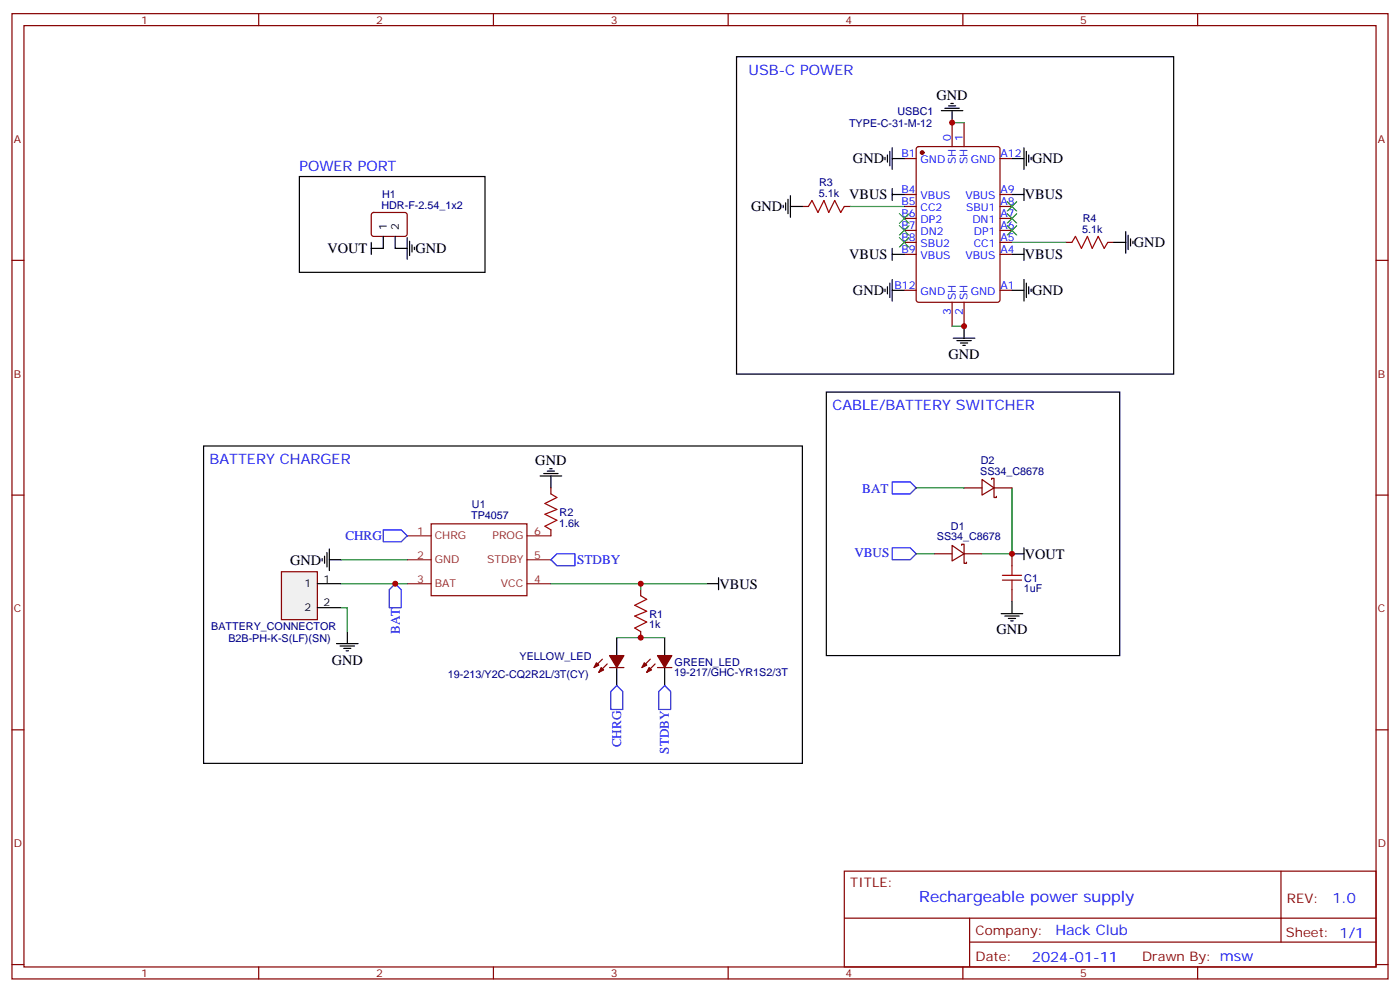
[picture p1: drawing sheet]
<svg xmlns="http://www.w3.org/2000/svg" width="412mm" height="292mm" viewBox="0 0 412 292" stroke-linecap="round" stroke-linejoin="round" font-family="sans-serif">
<g fill="none" stroke="#870000" stroke-width=".35">
<path d="M3.5 4h405.4v284.4h-405.4zM7.1 7.5h398.2v277.3h-398.2zM76.2 4v3.5M145.3 4v3.5M214.5 4v3.5M283.6 4v3.5M352.8 4v3.5M3.5 76.7h3.6M405.3 76.7h3.6M3.5 145.8h3.6M127 154.3h28.2v21.2h-28.2zM162.3 143.7v1.8"/>
<path d="M162.3 156.1v1.7M405.3 145.8h3.6M188.7 173.7v1.8M177.4 194.2l-2.4 2.4M178.9 195.6l-2.5 2.4M179.6 196.6h4.2M188.7 186.1v1.7M191.6 194.2l-2.5 2.4M193 195.6l-2.5 2.4M193.7 196.6h4.2M3.5 215h3.6M405.3 215h3.6"/>
<path d="M248.7 256.6h156.6v28.2h-156.6zM377.3 256.6v20.9M248.7 270.5h156.5M285.6 277.5h119.6M285.6 270.5v14.1M3.5 284.1h3.6M76.2 284.8v3.6M145.3 284.8v3.6M214.5 284.8v3.6M283.6 284.8v3.6M352.8 284.8v3.6M405.3 284.1h3.6"/>
</g>
<path d="M119.9 157.8h7.1M155.2 157.8h7.1M119.9 164.9h7.1M119.9 171.9h7.1M155.2 164.9h7.1M155.2 171.9h7.1" fill="none" stroke="#8c2424" stroke-width=".35"/>
<g fill="none" stroke="#000" stroke-width=".35">
<path d="M160.2 139.5h4.2M161.2 138.8h2.1M161.9 138.1h.7M159.1 140.2h6.4M162.3 140.2v3.5M94.9 164.5v.7M95.6 163.8v2.1M96.3 162.8v4.2M97 164.9h3.5M97 161.7v6.4M208.1 171.9h3.6M211.7 170.2v3.5"/>
<path d="M181.7 187.8v5.3M181.7 196.6v5.3M195.8 187.8v5.3M195.8 196.6v5.3"/>
</g>
<path d="M100.5 164.9h19.4M162.3 171.9h45.8M188.7 171.9v1.8M181.7 187.8h14.1" fill="none" stroke="#008700" stroke-width=".35"/>
<g fill="#870000" stroke="#870000" stroke-width=".35">
<path d="M179.6 193.1h4.2l-2.1 3.5z"/>
<path d="M177.1 196.6l.7 .7-1.4 .7z"/>
<path d="M175.7 195.2l.7 .7-1.4 .7z"/>
<path d="M193.7 193.1h4.2l-2.1 3.5z"/>
<path d="M191.2 196.6l.7 .7-1.4 .7z"/>
<path d="M189.8 195.2l.7 .7-1.4 .7z"/>
</g>
<path d="M162.3 145.5l1.7 1-3.5 1.8 3.5 1.8-3.5 1.4 3.5 1.7-3.5 1.8 1.8 1.1M188.7 175.5l1.8 1-3.5 1.8 3.5 1.8-3.5 1.4 3.5 1.7-3.5 1.8 1.7 1.1" fill="none" stroke="#a10000" stroke-width=".35"/>
<path d="M112.9 156.1h5.3l1.7 1.7-1.7 1.8h-5.3zM162.3 164.9l1.7-1.8h5.3v3.6h-5.3zM181.7 201.9l1.7 1.8v5.3h-3.5v-5.3zM195.8 201.9l1.8 1.8v5.3h-3.6v-5.3z" fill="none" stroke="#00f" stroke-width=".35"/>
<path d="M82.9 168.4h10.6v14.1h-10.6z" fill="#f0f0f0" stroke="#870000" stroke-width=".35"/>
<g fill="none" stroke="#000" stroke-width=".35">
<path d="M217 16.7h128.7v93.5h-128.7zM277.3 32.6h6.3M278.3 31.9h4.3M279.4 31.2h2.1M280.1 30.5h.7M280.5 32.6v3.5M88.2 52h54.7v28.2h-54.7zM231.4 59.8v2.1M232.1 58.7v4.2M232.8 57.6v6.4M260.7 46.4v.7M261.4 45.6v2.2"/>
<path d="M262.1 44.6v4.2M262.8 43.5v6.4M262.8 55.5v3.6M262.8 46.7h3.5M262.8 57.3h3.5M298.1 46.7h3.5M298.1 57.3h3.5M301.6 43.5v6.4M301.6 55.5v3.6M302.3 44.6v4.2M303 45.6v2.2M303.7 46.4v.7"/>
<path d="M109.4 71.4v3.5M112.9 69.6v3.6h-3.5M116.4 69.6v3.6h3.5M119.9 70v6.3M120.6 71v4.3M121.4 72.1v2.1M122.1 72.8v.7M230.7 60.5v.7M232.8 60.8h3.6M262.8 73.2v3.5M262.8 74.9h3.5M298.1 74.9h3.5"/>
<path d="M301.6 73.2v3.5M328.1 71.4h3.5M331.6 68.2v6.4M332.3 69.3v4.2M333 70.3v2.2M333.7 71v.8M260.7 85.2v.7M261.4 84.5v2.1M262.1 83.4v4.2M262.8 85.5h3.5M262.8 82.3v6.4M280.8 99.6h6.4"/>
<path d="M284 96.1v3.5M298.1 85.5h3.5M301.6 82.3v6.4M302.3 83.4v4.2M303 84.5v2.1M303.7 85.2v.7M243.4 115.5h86.4v77.6h-86.4zM281.9 100.3h4.2M282.9 101h2.1M283.6 101.7h.7M60 131.4h176.4v93.5h-176.4zM93.5 171.9h7"/>
<path d="M93.5 179h7M298.1 163.1h3.5M298.1 177.2v3.6M301.6 161.4v3.5M99.1 189.6h6.4M100.2 190.3h4.2M101.2 191h2.2M102 191.7h.7M102.3 186.1v3.5M294.9 180.8h6.4M296 181.5h4.2M297 182.2h2.2"/>
<path d="M297.7 182.9h.7"/>
</g>
<path d="M280.5 36.1h3.5M250.5 60.8h15.8M298.1 71.4h15.9M280.5 96.1h3.5M269.9 143.7h14.1M298.1 143.7v19.4h-8.8M100.5 179h1.8v7.1M100.5 171.9h19.4M269.9 163.1h5.3" fill="none" stroke="#008700" stroke-width=".35"/>
<g fill="none" stroke="#870000" stroke-width=".35">
<path d="M280.5 36.1v7.1M284 36.1v7.1M266.3 46.7h3.6M266.3 57.3h3.6M270.1 43.4l.5-.2h23.3l.6 .4 .1 44.7-.5 .7h-23.5l-.7-.4v-44.7zM294.6 46.7h3.5M294.6 57.3h3.5M109.6 62.8l.5-.2h9.4l.4 .7v5.9l-.7 .4h-9.4l-.4-.7v-5.6zM236.4 60.8h1.7M248.7 60.8h1.8M266.3 60.8h3.6M266.3 64.3h3.6"/>
<path d="M266.3 67.9h3.6M266.3 71.4h3.6M266.3 74.9h3.6M294.6 60.8h3.5M294.6 64.3h3.5M294.6 67.9h3.5M294.6 71.4h3.5M294.6 74.9h3.5M314 71.4h1.7M326.3 71.4h1.8M266.3 85.5h3.6M280.5 89v7.1"/>
<path d="M284 89v7.1M294.6 85.5h3.5M284 143.7h5.3M289.3 141.3l3.5 2.4-3.5 2.1zM292.1 141.3v-.4h.7v2.8M292.8 143.7v2.8h.7v-.3M292.8 143.7h5.3M275.2 163.1h5.3M280.5 160.7l3.5 2.4-3.5 2.1zM283.3 160.7v-.4h.7v2.8M284 163.1v2.8h.7v-.3M284 163.1h5.3"/>
<path d="M298.1 163.1v3.6M298.1 173.7v3.5"/>
</g>
<circle cx="271.6" cy="44.9" r=".53" fill="#870000" stroke="#870000" stroke-width=".35"/>
<path d="M296.7 59.4l2.8 2.8M299.5 59.4l-2.8 2.8M264.9 70l2.9 2.8M264.9 62.9l2.9 2.9M264.9 66.5l2.9 2.8M267.8 70l-2.9 2.8M267.8 62.9l-2.9 2.9M267.8 66.5l-2.9 2.8M296.7 66.5l2.8 2.8M296.7 62.9l2.8 2.9M299.5 66.5l-2.8 2.8M299.5 62.9l-2.8 2.9" fill="none" stroke="#3c3" stroke-width=".35"/>
<path d="M238.1 60.8l1.1-1.7 1.7 3.5 1.8-3.5 1.4 3.5 1.8-3.5 1.7 3.5 1.1-1.8M315.7 71.4l1.1-1.8 1.8 3.6 1.7-3.6 1.4 3.6 1.8-3.6 1.8 3.6 1-1.8M295.3 170.9h5.6M295.3 169.5h5.6M298.1 166.7v2.8M298.1 170.9v2.8" fill="none" stroke="#a10000" stroke-width=".35"/>
<path d="M262.8 142h5.3l1.8 1.7-1.8 1.8h-5.3zM114.7 173.7l1.7-1.8 1.8 1.8v5.3h-3.5zM262.8 161.4h5.3l1.8 1.7-1.8 1.8h-5.3z" fill="none" stroke="#00f" stroke-width=".35"/>
<g fill="#c00">
<circle cx="188.7" cy="187.8" r=".88"/>
<circle cx="188.7" cy="171.9" r=".88"/>
<circle cx="280.5" cy="36.1" r=".88"/>
<circle cx="284" cy="96.1" r=".88"/>
<circle cx="116.4" cy="171.9" r=".88"/>
<circle cx="298.1" cy="163.1" r=".88"/>
</g>
<text font-size="4.6" fill="#00f" x="270.8" y="265.6">Rechargeable power supply</text>
<g font-size="4.2" fill="#00f">
<text x="220.5" y="22">USB-C POWER</text>
<text x="88.2" y="50.2">POWER PORT</text>
<text x="245.2" y="120.8">CABLE/BATTERY SWITCHER</text>
<text x="61.7" y="136.7">BATTERY CHARGER</text>
<text x="392.5" y="265.9">1.0</text>
<text x="310.9" y="275.4">Hack Club</text>
<text x="304" y="283.2">2024-01-11</text>
</g>
<g font-size="4.2">
<text x="275.9" y="29.4">GND</text>
<text x="251.3" y="48.1">GND</text>
<text x="304" y="48.1">GND</text>
<text x="250.1" y="58.7">VBUS</text>
<text x="301.9" y="58.8">VBUS</text>
<text x="221.3" y="62.3">GND</text>
<text x="96.4" y="74.6">VOUT</text>
<text x="122.4" y="74.6">GND</text>
<text x="250.1" y="76.4">VBUS</text>
<text x="301.9" y="76.4">VBUS</text>
<text x="334" y="72.9">GND</text>
<text x="251.3" y="86.9">GND</text>
<text x="304" y="87">GND</text>
<text x="279.4" y="105.7">GND</text>
<text x="157.7" y="136.9">GND</text>
<text x="85.4" y="166.4">GND</text>
<text x="301.9" y="164.5">VOUT</text>
<text x="212" y="173.4">VBUS</text>
<text x="293.5" y="186.9">GND</text>
<text x="97.7" y="195.8">GND</text>
</g>
<g font-size="3.9" fill="#00f">
<text x="254" y="145.1">BAT</text>
<text x="101.7" y="159.1">CHRG</text>
<text x="170" y="166.2">STDBY</text>
<text x="251.7" y="164.2">VBUS</text>
<text x="117.8" y="186.8" transform="rotate(-90 117.8 186.8)">BAT</text>
<text x="183" y="220.1" transform="rotate(-90 183 220.1)">CHRG</text>
<text x="197.1" y="222" transform="rotate(-90 197.1 222)">STDBY</text>
</g>
<g font-size="3.9" fill="#800">
<text x="250.5" y="261.2">TITLE:</text>
<text x="379.1" y="265.9">REV:</text>
<text x="287.4" y="275.4">Company:</text>
<text x="378.7" y="276">Sheet: 1/1</text>
<text x="287.4" y="283.1">Date:</text>
<text x="336.4" y="283.2">Drawn By: msw</text>
</g>
<g font-size="3.2" fill="#800">
<text x="41.6" y="7">1</text>
<text x="110.8" y="7">2</text>
<text x="179.9" y="7">3</text>
<text x="249.1" y="7">4</text>
<text x="318.2" y="7">5</text>
<text x="4.1" y="42.1">A</text>
<text x="405.9" y="42.1">A</text>
<text x="4.1" y="111.3">B</text>
<text x="405.9" y="111.3">B</text>
<text x="4.1" y="180.4">C</text>
<text x="405.9" y="180.4">C</text>
<text x="4.1" y="249.6">D</text>
<text x="405.9" y="249.6">D</text>
<text x="41.6" y="287.8">1</text>
<text x="110.8" y="287.8">2</text>
<text x="179.9" y="287.8">3</text>
<text x="249.1" y="287.8">4</text>
<text x="318.2" y="287.8">5</text>
</g>
<g font-size="3.2" fill="#000080">
<text x="264.4" y="33.7">USBC1</text>
<text x="250.1" y="37.3">TYPE-C-31-M-12</text>
<text x="112.6" y="58.3">H1</text>
<text x="241.2" y="58">5.1k</text>
<text x="241.3" y="54.8">R3</text>
<text x="112.4" y="61.5">HDR-F-2.54_1x2</text>
<text x="318.9" y="65.4">R4</text>
<text x="318.8" y="68.6">5.1k</text>
<text x="288.9" y="136.5">D2</text>
<text x="288.7" y="139.8">SS34_C8678</text>
<text x="139" y="149.6">U1</text>
<text x="138.8" y="152.9">TP4057</text>
<text x="164.7" y="155.1">1.6k</text>
<text x="164.8" y="151.9">R2</text>
<text x="276" y="159">SS34_C8678</text>
<text x="280.1" y="156.1">D1</text>
<text x="301.7" y="171.3">C1</text>
<text x="301.6" y="174.5">1uF</text>
<text x="62.2" y="185.5">BATTERY_CONNECTOR</text>
<text x="191.2" y="185.1">1k</text>
<text x="191.3" y="181.9">R1</text>
<text x="67.3" y="189">B2B-PH-K-S(LF)(SN)</text>
<text x="153.1" y="194.3">YELLOW_LED</text>
<text x="198.7" y="196">GREEN_LED</text>
<text x="132" y="199.6">19-213/Y2C-CQ2R2L/3T(CY)</text>
<text x="198.6" y="199.2">19-217/GHC-YR1S2/3T</text>
</g>
<g font-size="3.2" fill="#00f">
<text x="280.1" y="41.4" transform="rotate(-90 280.1 41.4)">0</text>
<text x="283.6" y="41.4" transform="rotate(-90 283.6 41.4)">1</text>
<text x="265.5" y="46.4">B1</text>
<text x="294.7" y="46.4">A12</text>
<text x="271.2" y="48.1">GND</text>
<text x="281.5" y="48.4" transform="rotate(-90 281.5 48.4)">SH</text>
<text x="285" y="48.4" transform="rotate(-90 285 48.4)">SH</text>
<text x="286" y="48.1">GND</text>
<text x="265.5" y="56.9">B4</text>
<text x="271.2" y="58.7">VBUS</text>
<text x="284.4" y="58.7">VBUS</text>
<text x="294.7" y="56.9">A9</text>
<text x="265.5" y="60.5">B5</text>
<text x="265.5" y="64">B6</text>
<text x="271.2" y="62.2">CC2</text>
<text x="271.2" y="65.8">DP2</text>
<text x="284.6" y="62.2">SBU1</text>
<text x="286.4" y="65.8">DN1</text>
<text x="294.7" y="64">A7</text>
<text x="294.7" y="60.5">A8</text>
<text x="265.5" y="67.5">B7</text>
<text x="265.5" y="71">B8</text>
<text x="271.2" y="69.3">DN2</text>
<text x="286.9" y="69.3">DP1</text>
<text x="294.7" y="71">A5</text>
<text x="294.7" y="67.5">A6</text>
<text x="265.5" y="74.6">B9</text>
<text x="271.2" y="72.8">SBU2</text>
<text x="271.2" y="76.3">VBUS</text>
<text x="284.4" y="76.3">VBUS</text>
<text x="286.8" y="72.8">CC1</text>
<text x="294.7" y="74.6">A4</text>
<text x="263.5" y="85.2">B12</text>
<text x="271.2" y="86.9">GND</text>
<text x="281.5" y="88.3" transform="rotate(-90 281.5 88.3)">SH</text>
<text x="285" y="88.3" transform="rotate(-90 285 88.3)">SH</text>
<text x="286" y="86.9">GND</text>
<text x="294.7" y="85.2">A1</text>
<text x="280.1" y="92.8" transform="rotate(-90 280.1 92.8)">3</text>
<text x="283.6" y="92.8" transform="rotate(-90 283.6 92.8)">2</text>
</g>
<g font-size="3.2">
<text x="113.9" y="67.9" transform="rotate(-90 113.9 67.9)">1</text>
<text x="117.5" y="67.9" transform="rotate(-90 117.5 67.9)">2</text>
<text x="89.7" y="173">1</text>
<text x="95.2" y="171.6">1</text>
<text x="95.2" y="178.6">2</text>
<text x="89.7" y="180.1">2</text>
</g>
<g font-size="3.2" fill="#8d2323">
<text x="122.9" y="157.5">1</text>
<text x="128.1" y="158.9">CHRG</text>
<text x="145.1" y="158.9">PROG</text>
<text x="157.3" y="157.5">6</text>
<text x="122.9" y="164.5">2</text>
<text x="128.1" y="165.9">GND</text>
<text x="143.5" y="165.9">STDBY</text>
<text x="157.3" y="164.5">5</text>
<text x="122.9" y="171.6">3</text>
<text x="128.1" y="173">BAT</text>
<text x="147.6" y="173">VCC</text>
<text x="157.3" y="171.6">4</text>
</g>
</svg>
